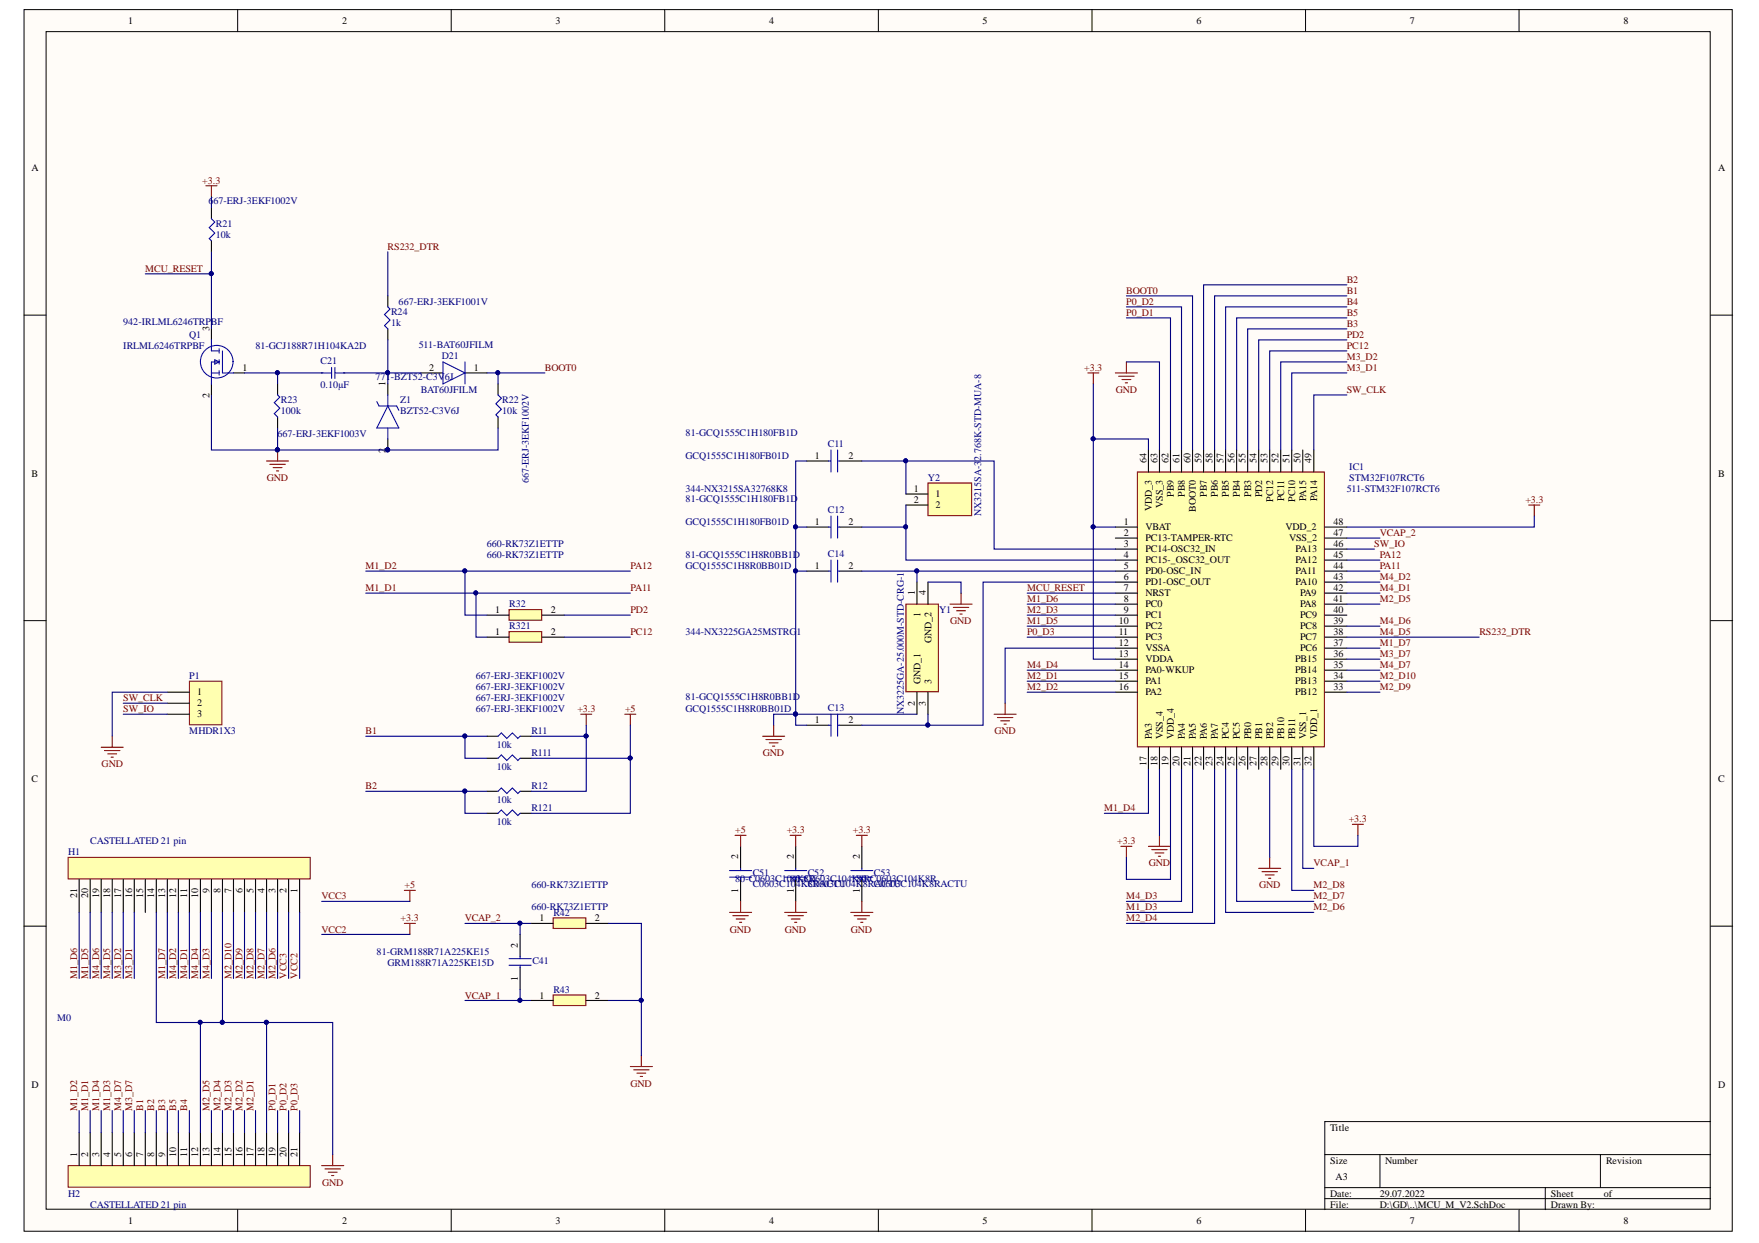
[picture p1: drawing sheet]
# Altium project MCU_M_V2.PrjPcb
1 sheet, 30 parts. Net scope: global (net labels, ports and power ports of the same name join across sheets).
Board file: MCU_M_V2.PcbDoc

## Sheet MCU_M_V2.SchDoc
size A3

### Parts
C11  GCQ1555C1H180FB01D  Supplier Part Number 1: 81-GCQ1555C1H180FB1D  [CAPC1005X55N]
C12  GCQ1555C1H180FB01D  Supplier Part Number 1: 81-GCQ1555C1H180FB1D  [CAPC1005X55N]
C13  GCQ1555C1H8R0BB01D  Supplier Part Number 1: 81-GCQ1555C1H8R0BB1D  [CAPC1005X55N]
C14  GCQ1555C1H8R0BB01D  Supplier Part Number 1: 81-GCQ1555C1H8R0BB1D  [CAPC1005X55N]
C21  0.10µF  Supplier Part Number 1: 81-GCJ188R71H104KA2D  [SMD-0603C]
C41  GRM188R71A225KE15D  Supplier Part Number 1: 81-GRM188R71A225KE15  [CAPC1608X90N]
C51  C0603C104K8RACTU  Supplier Part Number 1: 80-C0603C104K8R  [CAPC1608X90N]
C52  C0603C104K8RACTU  Supplier Part Number 1: 80-C0603C104K8R  [CAPC1608X90N]
C53  C0603C104K8RACTU  Supplier Part Number 1: 80-C0603C104K8R  [CAPC1608X90N]
D21  BAT60JFILM  Supplier Part Number 1: 511-BAT60JFILM  [SOD2513X117N]
H1  CASTELLATED 21 pin  [CASTELLATED 21 pin]
H2  CASTELLATED 21 pin  [CASTELLATED 21 pin]
IC1  STM32F107RCT6  Supplier Part Number 1: 511-STM32F107RCT6  [QFP50P1200X1200X160-64N]
P1  MHDR1X3  [MHDR1X3]
Q1  IRLML6246TRPBF  Supplier Part Number 1: 942-IRLML6246TRPBF  [SOT95P237X112-3N]
R11  10k  Supplier Part Number 1: 667-ERJ-3EKF1002V  [SMD-0603-RES]
R12  10k  Supplier Part Number 1: 667-ERJ-3EKF1002V  [SMD-0603-RES]
R21  10k  Supplier Part Number 1: 667-ERJ-3EKF1002V  [SMD-0603-RES]
R22  10k  Supplier Part Number 1: 667-ERJ-3EKF1002V  [SMD-0603-RES]
R23  100k  Supplier Part Number 1: 667-ERJ-3EKF1003V  [SMD-0603-RES]
R24  1k  Supplier Part Number 1: 667-ERJ-3EKF1001V  [SMD-0603-RES]
R32  Supplier Part Number 1: 660-RK73Z1ETTP  [RESC1005X40N]  (hidden comment: RK73Z1ETTP)
R42  Supplier Part Number 1: 660-RK73Z1ETTP  [RESC1005X40N]  (hidden comment: RK73Z1ETTP)
R43  Supplier Part Number 1: 660-RK73Z1ETTP  [RESC1005X40N]  (hidden comment: RK73Z1ETTP)
R111  10k  Supplier Part Number 1: 667-ERJ-3EKF1002V  [SMD-0603-RES]
R121  10k  Supplier Part Number 1: 667-ERJ-3EKF1002V  [SMD-0603-RES]
R321  Supplier Part Number 1: 660-RK73Z1ETTP  [RESC1005X40N]  (hidden comment: RK73Z1ETTP)
Y1  NX3225GA-25.000M-STD-CRG-1  Supplier Part Number 1: 344-NX3225GA25MSTRG1  [NX3225SA_1]
Y2  NX3215SA-32.768K-STD-MUA-8  Supplier Part Number 1: 344-NX3215SA32768K8  [NX3215SA]
Z1  BZT52-C3V6J  Supplier Part Number 1: 771-BZT52-C3V6J  [SOD123]

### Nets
GND: C11.1 C12.1 C13.1 C14.1 C51.1 C52.1 C53.1 H1.8 H1.14 H2.12 H2.18 IC1.12(VSSA) IC1.18(VSS_4) IC1.28(PB2) IC1.63(VSS_3) P1.1 Q1.2(S) R22.2 R23.1 R42.2 R43.2 Y1.2(GND_1) Y1.4(GND_2) Z1.2(A)
VCC2: C52.2 C53.2 H1.1 IC1.1(VBAT) IC1.13(VDDA) IC1.19(VDD_4) IC1.32(VDD_1) IC1.48(VDD_2) IC1.64(VDD_3) R11.2 R12.2 R21.1  [also labelled +3.3]
VCC3: C51.2 H1.2 R111.2 R121.2  [also labelled +5]
B1: H2.7 IC1.58(PB6) R11.1 R111.1
B2: H2.8 IC1.59(PB7) R12.1 R121.1
B3: H2.9 IC1.55(PB3)
B4: H2.11 IC1.57(PB5)
B5: H2.10 IC1.56(PB4)
BOOT0: D21.1(K) IC1.60(BOOT0) R22.1
M1_D1: H2.2 IC1.44(PA11) R321.1  [also labelled PA11]
M1_D2: H2.1 IC1.45(PA12) R32.1  [also labelled PA12]
M1_D3: H2.4 IC1.21(PA5)
M1_D4: H2.3 IC1.17(PA3)
M1_D5: H1.20 IC1.10(PC2)
M1_D6: H1.21 IC1.8(PC0)
M1_D7: H1.13 IC1.37(PC6)
M2_D1: H2.17 IC1.15(PA1)
M2_D2: H2.16 IC1.16(PA2)
M2_D3: H2.15 IC1.9(PC1)
M2_D4: H2.14 IC1.23(PA7)
M2_D5: H2.13 IC1.41(PA8)
M2_D6: H1.3 IC1.24(PC4)
M2_D7: H1.4 IC1.25(PC5)
M2_D8: H1.5 IC1.30(PB11)
M2_D9: H1.6 IC1.33(PB12)
M2_D10: H1.7 IC1.34(PB13)
M3_D1: H1.16 IC1.51(PC10)
M3_D2: H1.17 IC1.52(PC11)
M3_D7: H2.6 IC1.36(PB15)
M4_D1: H1.11 IC1.42(PA9)
M4_D2: H1.12 IC1.43(PA10)
M4_D3: H1.9 IC1.20(PA4)
M4_D4: H1.10 IC1.14(PA0-WKUP)
M4_D5: H1.18 IC1.38(PC7) R24.2  [also labelled RS232_DTR]
M4_D6: H1.19 IC1.39(PC8)
M4_D7: H2.5 IC1.35(PB14)
MCU_RESET: IC1.7(NRST) Q1.3(D) R21.2
P0_D1: H2.19 IC1.62(PB9)
P0_D2: H2.20 IC1.61(PB8)
P0_D3: H2.21 IC1.11(PC3)
PC12: IC1.53(PC12) R321.2
PD2: IC1.54(PD2) R32.2
SW_CLK: IC1.49(PA14) P1.2
SW_IO: IC1.46(PA13) P1.3
VCAP_1: C41.1 IC1.31(VSS_1) R43.1
VCAP_2: C41.2 IC1.47(VSS_2) R42.1
NetC11_2: C11.2 IC1.3(PC14-OSC32_IN) Y2.1
NetC12_2: C12.2 IC1.4(PC15-_OSC32_OUT) Y2.2
NetC13_2: C13.2 IC1.6(PD1-OSC_OUT) Y1.3
NetC14_2: C14.2 IC1.5(PD0-OSC_IN) Y1.1
NetC21_1: C21.1 Q1.1(G) R23.2
NetC21_2: C21.2 D21.2(A) R24.1 Z1.1(K)

Not connected (* = marked no-connect by the designer): H1 15; IC1 2(PC13-TAMPER-RTC) 22(PA6) 26(PB0) 27(PB1) 29(PB10) 40(PC9) 50(PA15)

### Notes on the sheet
- M0
